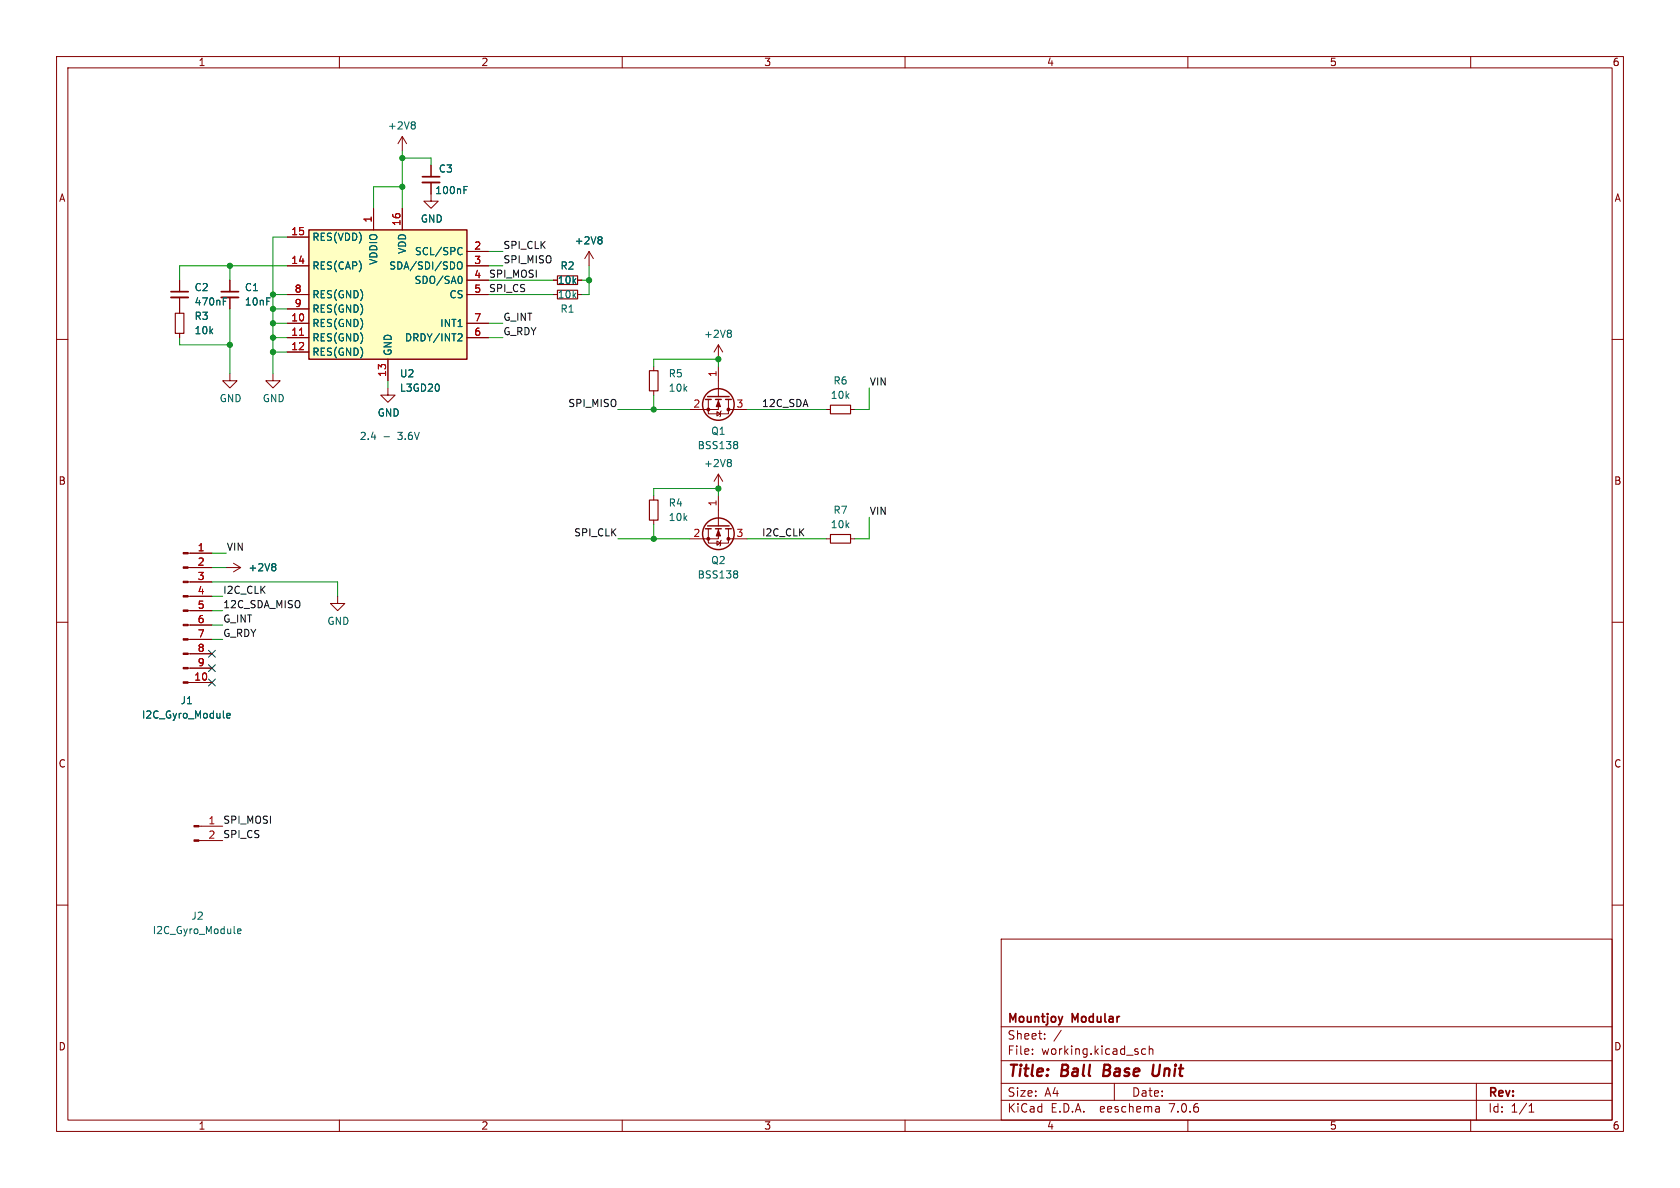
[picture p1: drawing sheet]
<svg xmlns="http://www.w3.org/2000/svg" width="297mm" height="210mm" viewBox="0 0 297 210" stroke-linecap="round" stroke-linejoin="round" font-family="sans-serif">
<g fill="none" stroke="#840000" stroke-width=".18">
<path d="M10 10h277v190h-277zM12 12h273v186h-273zM60 10v2M110 10v2M160 10v2M210 10v2M260 10v2M66 36.8v3.8M71.1 24.1l-.7 1.3M71.1 24.1v2.6M71.1 36.8v3.8M71.1 24.1l.8 1.3"/>
<path d="M76.2 32.3v3.3h1.3l-1.3 1.2-1.3-1.2h1.3M76.2 29.2v2M10 60h2M31.7 49.5v2.1M31.7 52.6v2.8M31.7 58.9v.8M40.6 49.5v2.1M40.6 52.6v2M50.8 52.1h3.8M50.8 57.2h3.8M50.8 59.7h3.8M50.8 47h3.8"/>
<path d="M50.8 41.9h3.8M50.8 54.6h3.8M82.5 52.1h3.9M82.5 49.5h3.9M82.5 57.2h3.9M82.5 59.7h3.9M82.5 47h3.9M82.5 44.5h3.9M97.8 52.1h.8M97.8 49.5h.8M102.1 52.1h.8M102.1 49.5h.8"/>
<path d="M104.1 44.5l-.7 1.2M104.1 44.5v2.5M104.1 44.5l.8 1.2M285 60h2M40.6 66v1.3h1.3l-1.3 1.3-1.2-1.3h1.2M48.3 66v1.3h1.2l-1.2 1.3-1.3-1.3h1.3M50.8 62.2h3.8M68.6 68.6v1.3h1.2l-1.2 1.2-1.3-1.2h1.3M68.6 63.5v3.8M115.6 64.8v.7M115.6 69.1v.8M125.2 70.6v2.6h3.6v-2.6"/>
<path d="M126.7 72.8l.7 .4-.7 .3zM127 70.6v1.8h-5.1M127 61v2.5M127 64.8v5.3M127 61l-.8 1.2M127 61l.8 1.2M127.5 72.6l-.1 .2v.7l-.1 .2M128.8 72.4h3.3M146 72.4h.8M150.4 72.4h.7M33.2 97.8h4.3M41.3 99.6l1.2 .7"/>
<path d="M115.6 87.6v.8M115.6 91.9v.8M125.2 93.5v2.5h3.6v-2.5M126.7 95.6l.7 .4-.7 .4zM127 93.5v1.8h-5.1M127 83.8v2.6M127 87.6v5.4M127 83.8l-.8 1.3M127 83.8l.8 1.3M127.5 95.5l-.1 .1v.8l-.1 .1M128.8 95.3h3.3M146 95.3h.8"/>
<path d="M150.4 95.3h.7M10 110h2M33.2 100.3h4.3M33.2 118.1h4.3M33.2 115.6h4.3M33.2 113h4.3M33.2 110.5h4.3M33.2 108h4.3M33.2 105.4h4.3M33.2 102.9h4.3M40 100.3h2.5M42.5 100.3l-1.2 .8"/>
<path d="M59.7 105.4v1.3h1.3l-1.3 1.3-1.3-1.3h1.3M285 110h2M33.2 120.7h4.3M10 160h2M35.2 148.6h4.2M35.2 146.1h4.2M285 160h2M177 166h108v32h-108zM60 198v2M110 198v2M160 198v2M177 194.5h108"/>
<path d="M177 191.5h108M177 187.5h108M177 181.5h108M182.5 186.3v.1M182.5 185.5v.1M184.7 183.6v.1M184.7 182.8v.1M187.6 182.1l-1.3 2M197 191.5v3M202.5 185.5l-.4-.1-.3 .3v.4l.2 .2h.5M203.2 185.5l.2-.1 .3 .1 .1 .9M203.2 184.9v1.5"/>
<path d="M204.9 195.7l.1 .9M205 196.5l-.2 .1M205 196h-.2M210 198v2M260 198v2M261 191.5v6.5M270.3 196.6h.9M270.3 195.5l.4-.4v1.5"/>
</g>
<path d="M195.3 188.2l-.3 2h.8M203.9 188.2l-.2 1.6 .2 .3a.66 .66 0 0 0 .9-.1" fill="none" stroke="#840000" stroke-width=".4"/>
<path d="M74.7 32.3h3M30.2 52.6h3.1M39.1 52.6h3.1" fill="none" stroke="#840000" stroke-width=".33"/>
<path d="M74.7 31.2h3M30.2 51.6h3.1M39.1 51.6h3.1" fill="none" stroke="#840000" stroke-width=".3"/>
<g fill="none" stroke="#006464" stroke-width=".18">
<path d="M73.2 21.5l.2 .3-.2 .3 .2 .2v.3l-.2 .2M82 33.6h.4M82 33h.6M39.5 53.3h.4M39.5 52.7h.6M80.9 46.5l.3-.2a.43 .43 0 0 1 .5 .4v.4a.42 .42 0 0 1-.4 .5 .42 .42 0 0 1-.4-.5zM81.2 59l.4 .1 .1 .3-.8 .9h.8M81.3 43.8l.4 .1M81.4 48.8a.79 .79 0 0 1 0 1.3M81.7 44.9l-.4 .1M106.2 41.9l.2 .2-.2 .3 .2 .2v.3l-.2 .2M129.1 58.4l.2 .2-.2 .3 .2 .3v.2l-.2 .2"/>
<path d="M130.2 78l.2 .3-.2 .3 .2 .2v.3l-.2 .2M48.5 99.6l.3 .3-.3 .3 .3 .2v.3l-.3 .2M129.1 81.2l.2 .3-.2 .3 .2 .2v.3l-.2 .2M130.2 100.9l.2 .3-.2 .3 .2 .2v.2l-.2 .3M40.1 126.5l.6-.1-.1-.2-.3-.1-.2 .2 .1 .6h.4M42 164.6l.6-.1-.1-.2-.3-.1-.2 .2 .1 .6h.4"/>
</g>
<g fill="none" stroke="#840000" stroke-width=".25">
<path d="M54.6 40.6h27.9v22.9h-27.9zM124.7 70.6h1M125.1 70.1h3.8M126.5 70.6h1M128.3 70.6h1M124.7 93.5h1M125.1 93h3.8M126.5 93.5h1M128.3 93.5h1"/>
<circle cx="127" cy="71.5" r="2.79"/>
<circle cx="127" cy="94.4" r="2.79"/>
</g>
<g fill="#840000" stroke="#840000" stroke-width=".18">
<path d="M127 70.9l.4 1h-.8z"/>
<path d="M127 93.7l.4 1h-.8z"/>
<path d="M34.3 148.5h.9v.2h-.9z"/>
<path d="M34.3 145.9h.9v.3h-.9z"/>
<path d="M32.4 120.5h.8v.3h-.8z"/>
<path d="M32.4 118h.8v.2h-.8z"/>
<path d="M32.4 115.4h.8v.3h-.8z"/>
<path d="M32.4 112.9h.8v.3h-.8z"/>
<path d="M32.4 110.4h.8v.2h-.8z"/>
<path d="M32.4 107.8h.8v.3h-.8z"/>
<path d="M32.4 105.3h.8v.2h-.8z"/>
<path d="M32.4 102.7h.8v.3h-.8z"/>
<path d="M32.4 100.2h.8v.3h-.8z"/>
<path d="M32.4 97.7h.8v.2h-.8z"/>
<circle cx="125.2" cy="72.4" r=".25"/>
<circle cx="128.8" cy="72.4" r=".25"/>
<circle cx="125.2" cy="95.2" r=".25"/>
<circle cx="128.8" cy="95.2" r=".25"/>
</g>
<path d="M31 55.4h1.5v3.5h-1.5zM98.6 51.3h3.5v1.5h-3.5zM98.6 48.8h3.5v1.5h-3.5zM114.8 65.5h1.5v3.6h-1.5zM146.8 71.6h3.6v1.6h-3.6zM114.8 88.4h1.5v3.5h-1.5zM146.8 94.5h3.6v1.5h-3.6z" fill="none" stroke="#840000" stroke-width=".2"/>
<path d="M54.6 40.6h27.9v22.9h-27.9z" fill="#ffffc2" stroke="#ffffc2" stroke-width=".18"/>
<path d="M52.9 59.3h.8" fill="none" stroke="#a90000" stroke-width=".18"/>
<path d="M67.9 77.2h1" fill="none" stroke="#0000c2" stroke-width=".18"/>
<g fill="none" stroke="#009600" stroke-width=".18">
<path d="M71.1 26.7v10.1M71.1 33h-5.1v3.8M71.1 27.9h5.1v1.3M31.7 59.7v1.3h8.9M40.6 47v2.5M40.6 54.6v11.4M48.3 54.6h2.5M48.3 52.1h2.5M48.3 59.7h2.5M48.3 57.2h2.5M50.8 41.9h-2.5v24.1M50.8 47h-19.1v2.5"/>
<path d="M86.4 47h2.5M86.4 49.5h11.4M86.4 52.1h11.4M86.4 59.7h2.5M86.4 57.2h2.5M86.4 44.5h2.5M102.9 49.5h1.2M104.1 47v5.1h-1.2M48.3 62.2h2.5M68.6 67.3v1.3M109.2 72.4h12.7M115.6 64.8v-1.3h11.4v1.3"/>
<path d="M115.6 69.9v2.5M132.1 72.4h13.9M153.7 68.6v3.8h-2.6M37.5 97.8h2.5M109.2 95.3h12.7M115.6 87.6v-1.2h11.4v1.2M115.6 92.7v2.6M132.1 95.3h13.9M153.7 91.4v3.9h-2.6M37.5 110.5h1.9M37.5 113h1.9M37.5 108h1.9"/>
<path d="M37.5 100.3h2.5M37.5 102.9h22.2v2.5M37.5 105.4h1.9"/>
</g>
<path d="M36.9 115l1.2 1.2M36.9 117.5l1.2 1.2M38.1 115l-1.2 1.2M38.1 117.5l-1.2 1.2M36.9 120l1.2 1.3M38.1 120l-1.2 1.3" fill="none" stroke="#000084" stroke-width=".18"/>
<g fill="#009600" stroke="#009600" stroke-width=".18">
<circle cx="48.3" cy="52.1" r=".46"/>
<circle cx="48.3" cy="59.7" r=".46"/>
<circle cx="40.6" cy="61" r=".46"/>
<circle cx="48.3" cy="57.2" r=".46"/>
<circle cx="48.3" cy="54.6" r=".46"/>
<circle cx="40.6" cy="47" r=".46"/>
<circle cx="104.1" cy="49.5" r=".46"/>
<circle cx="71.1" cy="33" r=".46"/>
<circle cx="71.1" cy="27.9" r=".46"/>
<circle cx="127" cy="63.5" r=".46"/>
<circle cx="115.6" cy="95.3" r=".46"/>
<circle cx="127" cy="86.4" r=".46"/>
<circle cx="115.6" cy="72.4" r=".46"/>
<circle cx="48.3" cy="62.2" r=".46"/>
</g>
<g font-size="2.8" fill="#840000">
<text x="178" y="190.9">Title:</text>
<text x="187.7" y="190.9">Ball</text>
<text x="195.9" y="190.9">Base</text>
<text x="205.4" y="190.9">Unit</text>
</g>
<g font-size="2.1" fill="#840000">
<text x="178" y="184">Sheet:</text>
<text x="178" y="181.2">Mountjoy</text>
<text x="189.6" y="181.2">Modular</text>
<text x="178" y="186.7">File:</text>
<text x="184.1" y="186.7">working.kicad_sch</text>
<text x="178" y="196.9">KiCad</text>
<text x="178" y="194.1">Size:</text>
<text x="184.7" y="194.1">A4</text>
<text x="185.7" y="196.9">E.D.A.</text>
<text x="194.6" y="196.9">eeschema</text>
<text x="200" y="194.1">Date:</text>
<text x="207" y="196.9">7.0.6</text>
<text x="263" y="194.3">Rev:</text>
<text x="263" y="196.9">Id:</text>
<text x="267.1" y="196.9">1/1</text>
</g>
<g font-size="1.8" fill="#840000">
<text x="35" y="11.9">1</text>
<text x="85" y="11.9">2</text>
<text x="135" y="11.9">3</text>
<text x="185" y="11.9">4</text>
<text x="235" y="11.9">5</text>
<text x="285" y="11.9">6</text>
<text x="10.3" y="35.9">A</text>
<text x="285.3" y="35.9">A</text>
<text x="10.3" y="85.9">B</text>
<text x="285.3" y="85.9">B</text>
<text x="10.3" y="135.9">C</text>
<text x="285.3" y="135.9">C</text>
<text x="10.3" y="185.9">D</text>
<text x="285.3" y="185.9">D</text>
<text x="35" y="199.9">1</text>
<text x="85" y="199.9">2</text>
<text x="135" y="199.9">3</text>
<text x="185" y="199.9">4</text>
<text x="235" y="199.9">5</text>
<text x="285" y="199.9">6</text>
</g>
<g font-size="1.8" fill="#006464">
<text x="68.5" y="23.1">+2V8</text>
<text x="76.8" y="34.5">100nF</text>
<text x="77.5" y="30.7">C3</text>
<text x="74.3" y="39.5">GND</text>
<text x="55.1" y="47.9">RES(CAP)</text>
<text x="55.1" y="42.8">RES(VDD)</text>
<text x="66.9" y="46.9" transform="rotate(-90 66.9 46.9)">VDDIO</text>
<text x="68.7" y="47.9">SDA/SDI/SDO</text>
<text x="72" y="45" transform="rotate(-90 72 45)">VDD</text>
<text x="73.3" y="45.3">SCL/SPC</text>
<text x="99" y="47.9">R2</text>
<text x="101.5" y="43.4">+2V8</text>
<text x="34.3" y="51.7">C2</text>
<text x="43.2" y="51.7">C1</text>
<text x="55.1" y="52.9">RES(GND)</text>
<text x="73.2" y="50.4">SDO/SA0</text>
<text x="79.4" y="52.9">CS</text>
<text x="98.5" y="52.9">10k</text>
<text x="98.5" y="50.4">10k</text>
<text x="34.3" y="56.7">R3</text>
<text x="34.3" y="59.3">10k</text>
<text x="34.3" y="54.2">470nF</text>
<text x="43.2" y="54.2">10nF</text>
<text x="55.1" y="58">RES(GND)</text>
<text x="55.1" y="55.5">RES(GND)</text>
<text x="77.7" y="58">INT1</text>
<text x="99" y="55.5">R1</text>
<text x="124.4" y="59.9">+2V8</text>
<text x="55.1" y="60.6">RES(GND)</text>
<text x="55.1" y="63.1">RES(GND)</text>
<text x="69.4" y="63" transform="rotate(-90 69.4 63)">GND</text>
<text x="71.5" y="60.6">DRDY/INT2</text>
<text x="38.7" y="71.3">GND</text>
<text x="46.4" y="71.3">GND</text>
<text x="70.6" y="66.9">U2</text>
<text x="70.6" y="69.4">L3GD20</text>
<text x="118.1" y="66.9">R5</text>
<text x="118.1" y="69.4">10k</text>
<text x="146.8" y="70.7">10k</text>
<text x="147.2" y="68.2">R6</text>
<text x="66.7" y="73.8">GND</text>
<text x="125.6" y="77.1">Q1</text>
<text x="123.2" y="79.6">BSS138</text>
<text x="124.4" y="82.8">+2V8</text>
<text x="118.1" y="89.8">R4</text>
<text x="118.1" y="92.3">10k</text>
<text x="146.8" y="93.6">10k</text>
<text x="147.2" y="91">R7</text>
<text x="43.8" y="101.2">+2V8</text>
<text x="125.6" y="99.9">Q2</text>
<text x="123.2" y="102.5">BSS138</text>
<text x="57.8" y="110.7">GND</text>
<text x="31.8" y="124.7">J1</text>
<text x="25" y="127.2">I2C_Gyro_Module</text>
<text x="26.9" y="165.3">I2C_Gyro_Module</text>
<text x="33.7" y="162.8">J2</text>
</g>
<g font-size="1.8" fill="#a90000">
<text x="51.4" y="41.7">15</text>
<text x="65.8" y="39.4" transform="rotate(-90 65.8 39.4)">1</text>
<text x="70.9" y="40" transform="rotate(-90 70.9 40)">16</text>
<text x="51.4" y="46.7">14</text>
<text x="83.7" y="44.2">2</text>
<text x="83.7" y="46.7">3</text>
<text x="52" y="51.8">8</text>
<text x="83.7" y="49.3">4</text>
<text x="83.7" y="51.8">5</text>
<text x="51.4" y="56.9">10</text>
<text x="51.4" y="59.4">11</text>
<text x="52" y="54.4">9</text>
<text x="83.7" y="59.4">6</text>
<text x="83.7" y="56.9">7</text>
<text x="51.4" y="62">12</text>
<text x="68.3" y="66.7" transform="rotate(-90 68.3 66.7)">13</text>
<text x="126.7" y="66.7" transform="rotate(-90 126.7 66.7)">1</text>
<text x="122.5" y="72.1">2</text>
<text x="130.1" y="72.1">3</text>
<text x="126.7" y="89.6" transform="rotate(-90 126.7 89.6)">1</text>
<text x="122.5" y="95">2</text>
<text x="130.1" y="95">3</text>
<text x="34.9" y="97.5">1</text>
<text x="34.9" y="100.1">2</text>
<text x="34.9" y="102.6">3</text>
<text x="34.9" y="105.2">4</text>
<text x="34.9" y="107.7">5</text>
<text x="34.9" y="110.2">6</text>
<text x="34.9" y="112.8">7</text>
<text x="34.9" y="115.3">8</text>
<text x="34.9" y="117.9">9</text>
<text x="34.2" y="120.4">10</text>
<text x="36.8" y="145.8">1</text>
<text x="36.8" y="148.3">2</text>
</g>
<g font-size="1.8" fill="#0f0f0f">
<text x="88.9" y="44.1">SPI_CLK</text>
<text x="88.9" y="46.6">SPI_MISO</text>
<text x="86.4" y="49.2">SPI_MOSI</text>
<text x="86.4" y="51.7">SPI_CS</text>
<text x="88.9" y="56.8">G_INT</text>
<text x="88.9" y="59.3">G_RDY</text>
<text x="153.7" y="68.2">VIN</text>
<text x="100.4" y="72">SPI_MISO</text>
<text x="134.6" y="72">12C_SDA</text>
<text x="101.4" y="94.9">SPI_CLK</text>
<text x="134.6" y="94.9">I2C_CLK</text>
<text x="153.7" y="91.1">VIN</text>
<text x="40" y="97.4">VIN</text>
<text x="39.4" y="105.1">I2C_CLK</text>
<text x="39.4" y="107.6">12C_SDA_MISO</text>
<text x="39.4" y="110.1">G_INT</text>
<text x="39.4" y="112.7">G_RDY</text>
<text x="39.4" y="145.7">SPI_MOSI</text>
<text x="39.4" y="148.2">SPI_CS</text>
</g>
<g font-size="1.8" fill="#0000c2">
<text x="63.5" y="77.9">2.4</text>
<text x="70.4" y="77.9">3.6V</text>
</g>
</svg>
